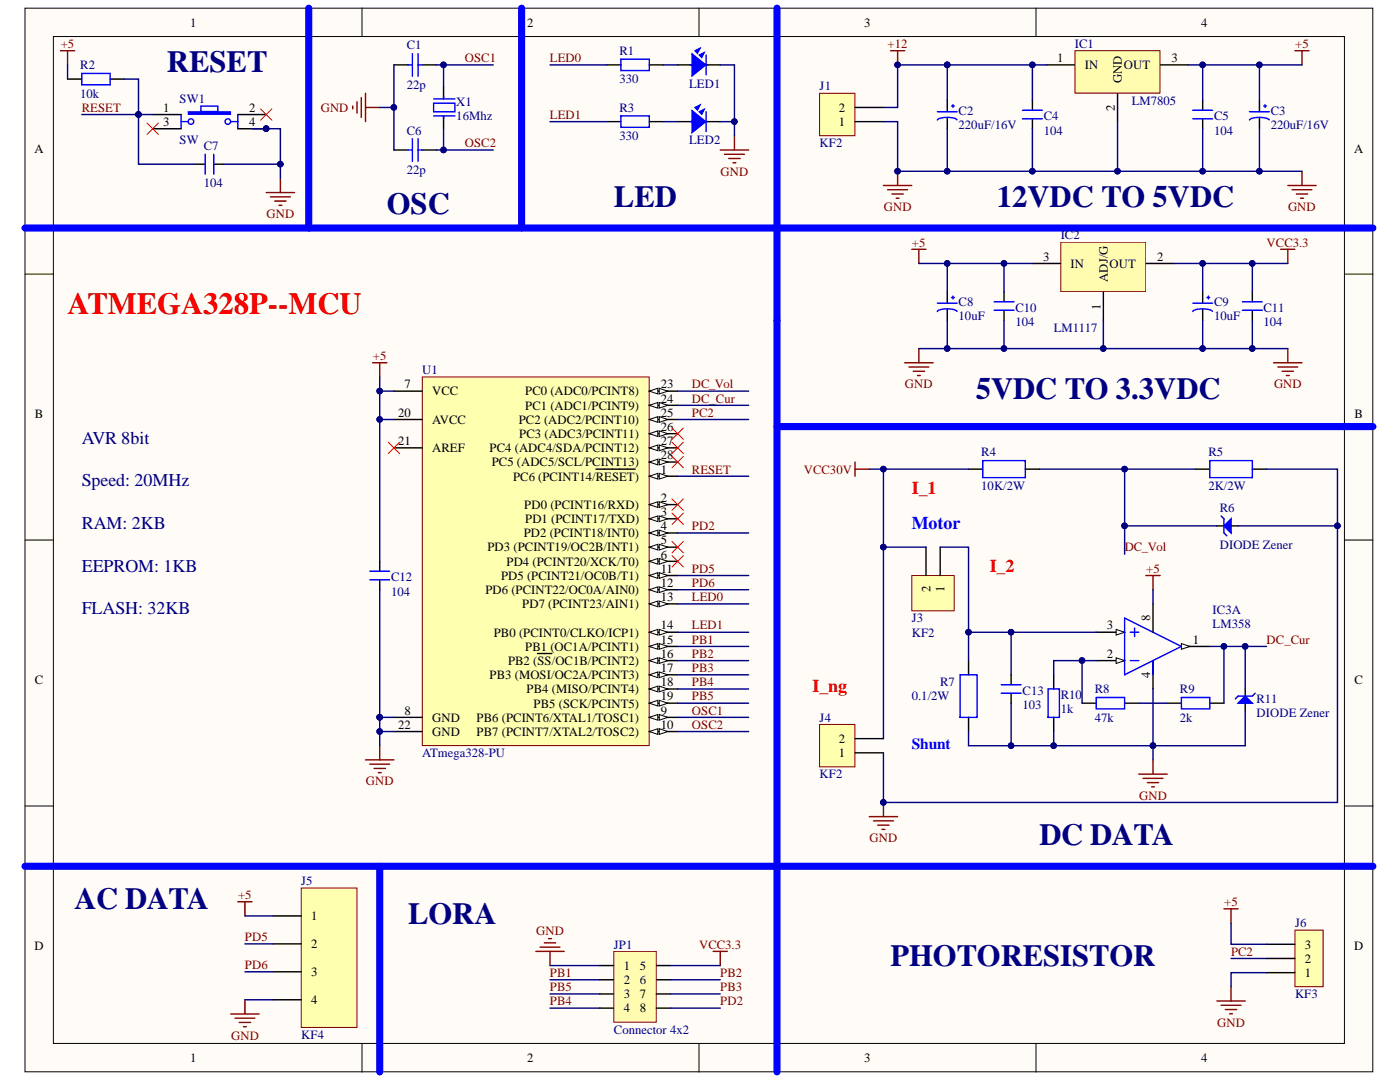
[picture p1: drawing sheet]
# Altium project Khoi_Node.PrjPCB
1 sheet, 38 parts. Net scope: global (net labels, ports and power ports of the same name join across sheets).
Board file: File_Mach_In.PcbDoc

## Sheet File_Nguyen_ly.SchDoc
size A

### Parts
C1  value 22p  [Tu-pico]  (hidden comment: Capacitor Ceramic)
C2  220uF/16V  [CP1.5/3.4]
C3  220uF/16V  [CP1.5/3.4]
C4  104  [CN2]
C5  104  [CN2]
C6  value 22p  [Tu-pico]  (hidden comment: Capacitor Ceramic)
C7  104  [CN2]
C8  10uF  [CP1/2]
C9  10uF  [CP1/2]
C10  104  [CN2]
C11  104  [CN2]
C12  104  [CN2]
C13  103  [CN1.5]
IC1  LM7805  [QTO-220]
IC2  LM1117  [SOT223-4N]
IC3  LM358  [DIP8/W0.3]  (part A of 2)
J1  KF2  [KF2-5.08]
J3  KF2  [KF2-5.08]
J4  KF2  [KF2-5.08]
J5  KF4  [KF4-5]
J6  KF3  [KF3-5.08]
JP1  Connector 4x2  [JP4x2]
LED1  LED  [LED-5-Yellow]  (value not drawn)
LED2  LED  [LED-5-BLUE]  (value not drawn)
R1  330  [R1/4W]
R2  10k  [R1/4W]
R3  330  [R1/4W]
R4  10K/2W  [R2W]
R5  2K/2W  [R2W]
R6  DIODE Zener  [DIO-2A-ZEN]
R7  0.1/2W  [R2W]
R8  47k  [R1/4W]
R9  2k  [R1/4W]
R10  1k  [R1/4W]
R11  DIODE Zener  [DIO-2A-ZEN]
SW1  SW  [SW4]
U1  ATmega328-PU  [DIP28]
X1  16Mhz  [XT2]

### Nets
+5: C3.1 C5.2 C8.1 C10.2 C12.2 IC1.3(OUT) IC2.3(IN) IC3.8(+V) J5.1 J6.3 R2.2 U1.7(VCC) U1.20(AVCC)
+12: C2.1 C4.2 IC1.1(IN) J1.2
GND: C1.1 C2.2 C3.2 C4.1 C5.1 C6.1 C7.2 C8.2 C9.2 C10.1 C11.1 C12.1 C13.1 IC1.2(GND) IC2.1(ADJ/G) IC3.4(-V) J1.1 J4.1 J5.4 J6.1 JP1.1 LED1.2 LED2.2 R5.1 R6.1(A) R7.1 R10.1 R11.1(A) SW1.4 U1.8(GND) U1.22(GND)
VCC3.3: C9.1 C11.2 IC2.2(OUT) JP1.5
VCC30V: J3.2 J4.2 R4.2
DC_Cur: IC3.1(OUT) R9.2 R11.2(K) U1.24(PC1_(ADC1/PCINT9))
DC_Vol: R4.1 R5.2 R6.2(K) U1.23(PC0_(ADC0/PCINT8))
LED0: R1.1 U1.13(PD7_(PCINT23/AIN1))
LED1: R3.1 U1.14(PB0_(PCINT0/CLKO/ICP1))
OSC1: C1.2 U1.9(PB6_(PCINT6/XTAL1/TOSC1)) X1.2
OSC2: C6.2 U1.10(PB7_(PCINT7/XTAL2/TOSC2)) X1.1
PB1: JP1.2 U1.15(PB1_(OC1A/PCINT1))
PB2: JP1.6 U1.16(PB2_(~{SS}/OC1B/PCINT2))
PB3: JP1.7 U1.17(PB3_(MOSI/OC2A/PCINT3))
PB4: JP1.4 U1.18(PB4_(MISO/PCINT4))
PB5: JP1.3 U1.19(PB5_(SCK/PCINT5))
PC2: J6.2 U1.25(PC2_(ADC2/PCINT10))
PD2: JP1.8 U1.4(PD2_(PCINT18/INT0))
PD5: J5.2 U1.11(PD5_(PCINT21/OC0B/T1))
PD6: J5.3 U1.12(PD6_(PCINT22/OC0A/AIN0))
RESET: C7.1 R2.1 SW1.1 U1.1(PC6_(PCINT14/~{RESET}))
NetC13_2: C13.2 IC3.3(IN+) J3.1 R7.2
NetIC3_2: IC3.2(IN-) R8.1 R10.2
NetLED1_1: LED1.1 R1.2
NetLED2_1: LED2.1 R3.2
NetR8_2: R8.2 R9.1

Not connected (* = marked no-connect by the designer): SW1 2* 3*; U1 2(PD0_(PCINT16/RXD))* 3(PD1_(PCINT17/TXD))* 5(PD3_(PCINT19/OC2B/INT1))* 6(PD4_(PCINT20/XCK/T0))* 21(AREF)* 26(PC3_(ADC3/PCINT11))* 27(PC4_(ADC4/SDA/PCINT12))* 28(PC5_(ADC5/SCL/PCINT13))*

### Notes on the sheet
- RESET
- (near C6) OSC
- LED
- 12VDC TO 5VDC
- ATMEGA328P--MCU
- AVR 8bit
- 5VDC TO 3.3VDC
- Speed: 20MHz
- RAM: 2KB
- Motor
- (near R4) I_1
- EEPROM: 1KB
- (near J3) I_2
- FLASH: 32KB
- (near J4) I_ng
- (near R7) Shunt
- DC DATA
- AC DATA
- LORA
- PHOTORESISTOR
